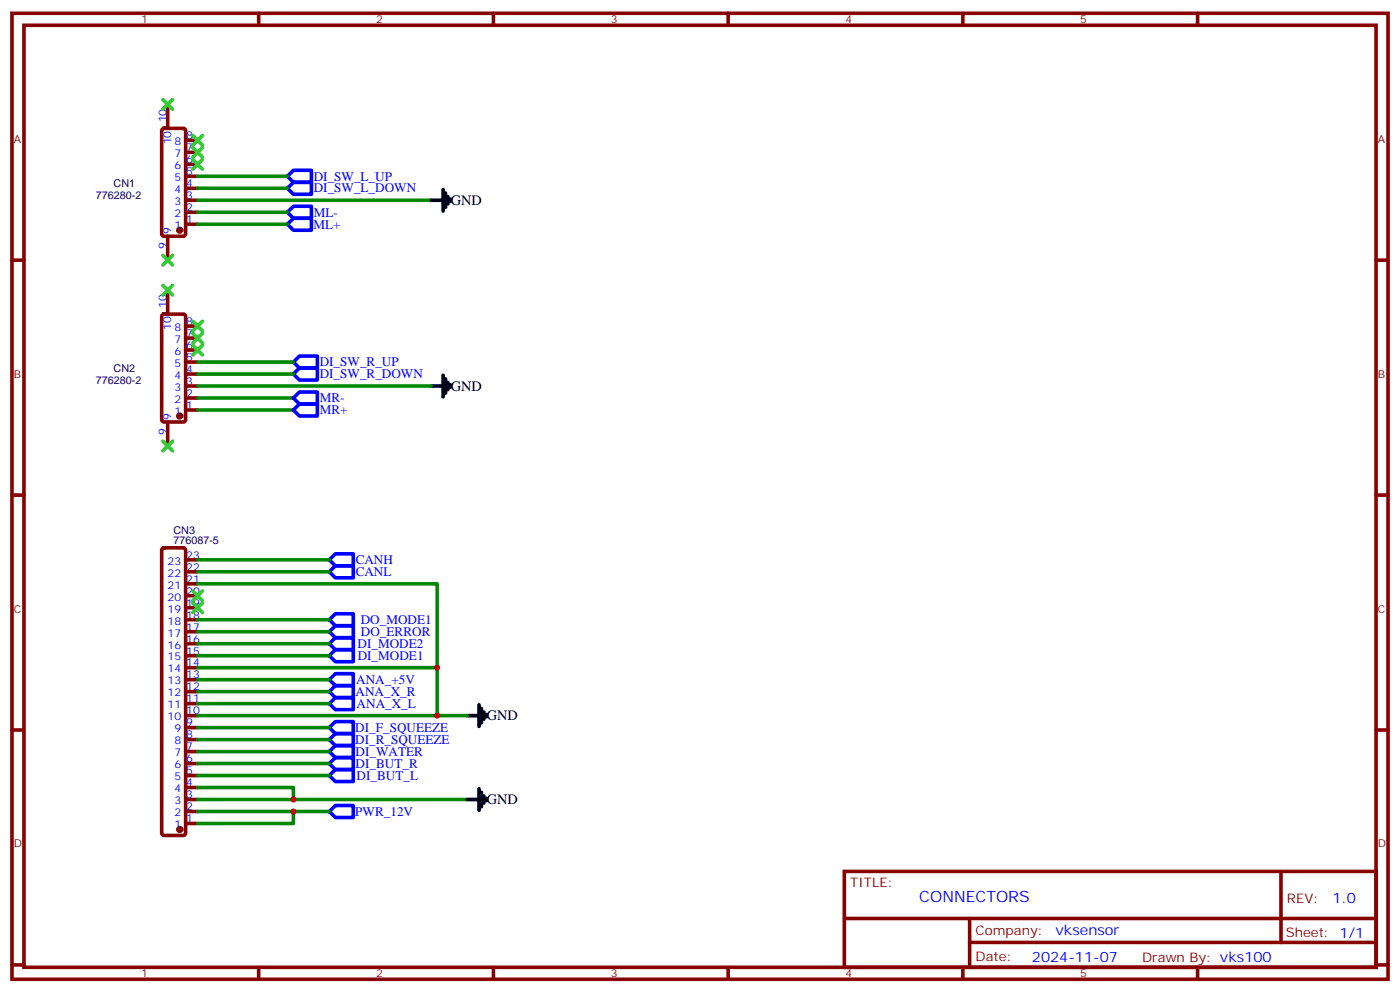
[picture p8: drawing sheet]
<svg xmlns="http://www.w3.org/2000/svg" width="412mm" height="292mm" viewBox="0 0 412 292" stroke-linecap="round" stroke-linejoin="round" font-family="sans-serif">
<g fill="none" stroke="#870000" stroke-width="1.1">
<path d="M3.5 3.9h405.4v284.4h-405.4zM7.1 7.4h398.2v277.3h-398.2zM76.2 3.9v3.5M145.3 3.9v3.5M214.5 3.9v3.5M283.6 3.9v3.5M352.8 3.9v3.5M47.9 38l.4-.2h5.7l.5 .2 .2 .5v30.3l-.3 .5-.4 .2h-5.7l-.5-.2-.2-.5v-30.3zM49.4 30.7v7.1M54.7 58.9h3.5M54.7 55.4h3.5M54.7 51.9h3.5"/>
<path d="M54.7 48.4h3.5M54.7 44.8h3.5M54.7 41.3h3.5M3.5 76.6h3.6M49.4 69.5v7.1M54.7 66h3.5M54.7 62.5h3.5M405.3 76.6h3.6M47.9 92.7l.4-.2h5.7l.5 .2 .2 .5v30.3l-.3 .5-.4 .2h-5.7l-.5-.2-.2-.5v-30.3zM49.4 85.4v7.1M54.7 99.5h3.5M54.7 96h3.5"/>
<path d="M54.7 117.2h3.5M54.7 113.6h3.5M54.7 110.1h3.5M54.7 106.6h3.5M54.7 103h3.5M49.4 124.2v7.1M54.7 120.7h3.5M3.5 145.7h3.6M405.3 145.7h3.6M47.9 161.5l.4-.2h5.7l.5 .2 .2 .5v83.2l-.3 .5-.4 .2h-5.7l-.5-.2-.2-.5v-83.2zM54.7 178.9h3.5M54.7 175.4h3.5"/>
<path d="M54.7 171.8h3.5M54.7 168.3h3.5M54.7 164.8h3.5M54.7 196.5h3.5M54.7 193h3.5M54.7 189.5h3.5M54.7 185.9h3.5M54.7 182.4h3.5M3.5 214.9h3.6M54.7 217.7h3.5M54.7 214.2h3.5M54.7 210.6h3.5"/>
<path d="M54.7 207.1h3.5M54.7 203.6h3.5M54.7 200.1h3.5M405.3 214.9h3.6M54.7 238.9h3.5M54.7 235.3h3.5M54.7 231.8h3.5M54.7 228.3h3.5M54.7 224.8h3.5M54.7 221.2h3.5M54.7 242.4h3.5M248.7 256.5h156.6v28.2h-156.6z"/>
<path d="M377.3 256.5v20.9M248.7 270.4h156.5M285.6 277.4h119.6M285.6 270.4v14.1M3.5 284h3.6M76.2 284.7v3.6M145.3 284.7v3.6M214.5 284.7v3.6M283.6 284.7v3.6M352.8 284.7v3.6M405.3 284h3.6"/>
</g>
<g fill="#870000" stroke="#870000" stroke-width="1.1">
<circle cx="52.9" cy="67.8" r=".53"/>
<circle cx="52.9" cy="122.4" r=".53"/>
<circle cx="52.9" cy="244.2" r=".53"/>
</g>
<g fill="none" stroke="#00f" stroke-width="1.1">
<path d="M84.7 55.4l1.7-1.7h5.3v3.5h-5.3zM86.4 50.1h5.3v3.6h-5.3l-1.7-1.8zM84.7 66l1.7-1.8h5.3v3.6h-5.3zM84.7 62.5l1.7-1.8h5.3v3.5h-5.3zM86.4 110.1l1.8-1.8h5.3v3.6h-5.3zM86.4 106.6l1.8-1.8h5.3v3.5h-5.3zM86.4 117.2l1.8-1.8h5.3v3.5h-5.3zM86.4 120.7l1.8-1.8h5.3v3.5h-5.3zM97 168.3l1.8-1.8h5.3v3.6h-5.3zM97 164.8l1.8-1.8h5.3v3.5h-5.3zM97 193l1.8-1.8h5.3v3.6h-5.3zM97 189.5l1.8-1.8h5.3v3.5h-5.3z"/>
<path d="M97 185.9l1.8-1.7h5.3v3.5h-5.3zM98.8 180.7h5.3v3.5h-5.3l-1.8-1.8zM97 217.7l1.8-1.8h5.3v3.6h-5.3zM97 207.1l1.8-1.7h5.3v3.5h-5.3zM97 203.6l1.8-1.8h5.3v3.6h-5.3zM97 200.1l1.8-1.8h5.3v3.5h-5.3zM98.8 212.4h5.3v3.5h-5.3l-1.8-1.7zM97 238.9l1.8-1.8h5.3v3.5h-5.3zM97 221.2l1.8-1.7h5.3v3.5h-5.3zM97 224.8l1.8-1.8h5.3v3.5h-5.3zM97 228.3l1.8-1.8h5.3v3.5h-5.3z"/>
</g>
<g fill="none" stroke="#008700" stroke-width="1.1">
<path d="M58.2 58.9h68.8M58.2 55.4h26.5M58.2 51.9h26.5M58.2 66h26.5M58.2 62.5h26.5M58.2 113.6h68.8M58.2 117.2h28.2M58.2 110.1h28.2M58.2 106.6h28.2M58.2 120.7h28.2M58.2 171.8h70.6v24.7M58.2 168.3h38.8"/>
<path d="M58.2 164.8h38.8M58.2 196.5h70.6v14.1M58.2 193h38.8M58.2 189.5h38.8M58.2 185.9h38.8M58.2 182.4h38.8M58.2 217.7h38.8M58.2 214.2h38.8M58.2 210.6h79.4M58.2 207.1h38.8M58.2 203.6h38.8M58.2 200.1h38.8"/>
<path d="M58.2 238.9h28.2v3.5h-28.2M58.2 231.8h28.2v3.5M58.2 235.3h79.4M58.2 228.3h38.8M58.2 224.8h38.8M58.2 221.2h38.8M86.4 238.9h10.6"/>
</g>
<g fill="none" stroke="#000" stroke-width="1.1">
<path d="M127 58.9h3.5M130.5 55.8v6.3M131.2 56.8v4.3M131.9 57.9v2.1M132.6 58.6v.7M127 113.6h3.5M130.5 110.5v6.3M131.2 111.5v4.2M131.9 112.6v2.1M132.6 113.3v.7M137.6 210.6h3.5M141.1 207.5v6.3"/>
<path d="M141.8 208.5v4.3M142.5 209.6v2.1M143.2 210.3v.7M137.6 235.3h3.5M141.1 232.2v6.3M141.8 233.2v4.3M142.5 234.3v2.1M143.2 235v.7"/>
</g>
<g fill="none" stroke="#3c3" stroke-width="1.1">
<path d="M48 29.3l2.8 2.8M50.8 29.3l-2.8 2.8M56.8 39.9l2.8 2.8M59.6 39.9l-2.8 2.8M56.8 47l2.8 2.8M56.8 43.4l2.8 2.8M59.6 47l-2.8 2.8M59.6 43.4l-2.8 2.8M48 75.2l2.8 2.8M50.8 75.2l-2.8 2.8M48 84l2.8 2.8M50.8 84l-2.8 2.8"/>
<path d="M56.8 98.1l2.8 2.8M56.8 94.6l2.8 2.8M59.6 98.1l-2.8 2.8M59.6 94.6l-2.8 2.8M56.8 101.6l2.8 2.9M59.6 101.6l-2.8 2.9M48 129.9l2.8 2.8M50.8 129.9l-2.8 2.8M56.8 177.5l2.8 2.8M56.8 174l2.8 2.8M59.6 177.5l-2.8 2.8M59.6 174l-2.8 2.8"/>
</g>
<g fill="#c00">
<circle cx="86.4" cy="238.9" r=".88"/>
<circle cx="86.4" cy="235.3" r=".88"/>
<circle cx="128.8" cy="210.6" r=".88"/>
<circle cx="128.8" cy="196.5" r=".88"/>
</g>
<text font-size="4.6" fill="#00f" x="270.8" y="265.5">CONNECTORS</text>
<g font-size="4.2">
<text x="132.8" y="60.4">GND</text>
<text x="132.8" y="115">GND</text>
<text x="143.4" y="212.1">GND</text>
<text x="143.4" y="236.7">GND</text>
</g>
<g font-size="4.2" fill="#00f">
<text x="392.5" y="265.8">1.0</text>
<text x="310.9" y="275.3">vksensor</text>
<text x="304" y="283.1">2024-11-07</text>
</g>
<g font-size="3.9" fill="#00f">
<text x="92.4" y="53.1">DI_SW_L_UP</text>
<text x="92.4" y="56.7">DI_SW_L_DOWN</text>
<text x="92.4" y="63.7">ML-</text>
<text x="92.3" y="67.4">ML+</text>
<text x="94.2" y="107.8">DI_SW_R_UP</text>
<text x="94.2" y="111.3">DI_SW_R_DOWN</text>
<text x="94.2" y="118.4">MR-</text>
<text x="94.2" y="122">MR+</text>
<text x="104.8" y="166">CANH</text>
<text x="104.8" y="169.6">CANL</text>
<text x="106.3" y="183.7">DO_MODE1</text>
<text x="105.3" y="190.7">DI_MODE2</text>
<text x="106.3" y="187.3">DO_ERROR</text>
<text x="105.4" y="194.3">DI_MODE1</text>
<text x="105" y="201.3">ANA_+5V</text>
<text x="104.7" y="204.9">ANA_X_R</text>
<text x="105.1" y="208.4">ANA_X_L</text>
<text x="104.7" y="215.5">DI_F_SQUEEZE</text>
<text x="104.7" y="219">DI_R_SQUEEZE</text>
<text x="104.8" y="222.5">DI_WATER</text>
<text x="104.8" y="226">DI_BUT_R</text>
<text x="105.1" y="229.6">DI_BUT_L</text>
<text x="104.7" y="240.2">PWR_12V</text>
</g>
<g font-size="3.9" fill="#800">
<text x="250.5" y="261.1">TITLE:</text>
<text x="379.1" y="265.8">REV:</text>
<text x="287.4" y="275.3">Company:</text>
<text x="378.7" y="275.9">Sheet: 1/1</text>
<text x="287.4" y="283">Date:</text>
<text x="336.4" y="283.1">Drawn By: vks100</text>
</g>
<g font-size="3.2" fill="#800">
<text x="41.6" y="6.9">1</text>
<text x="110.8" y="6.9">2</text>
<text x="179.9" y="6.9">3</text>
<text x="249.1" y="6.9">4</text>
<text x="318.2" y="6.9">5</text>
<text x="4.1" y="42">A</text>
<text x="405.9" y="42">A</text>
<text x="4.1" y="111.2">B</text>
<text x="405.9" y="111.2">B</text>
<text x="4.1" y="180.3">C</text>
<text x="405.9" y="180.3">C</text>
<text x="4.1" y="249.4">D</text>
<text x="405.9" y="249.4">D</text>
<text x="41.6" y="287.7">1</text>
<text x="110.8" y="287.7">2</text>
<text x="179.9" y="287.7">3</text>
<text x="249.1" y="287.7">4</text>
<text x="318.2" y="287.7">5</text>
</g>
<g font-size="3.2" fill="#00f">
<text x="49" y="36" transform="rotate(-90 49 36)">10</text>
<text x="54.9" y="41">8</text>
<text x="50.4" y="42.5" transform="rotate(-90 50.4 42.5)">10</text>
<text x="51.4" y="46.2">7</text>
<text x="51.4" y="42.7">8</text>
<text x="54.9" y="44.5">7</text>
<text x="51.4" y="53.3">5</text>
<text x="51.4" y="49.8">6</text>
<text x="54.9" y="51.5">5</text>
<text x="54.9" y="48">6</text>
<text x="51.4" y="56.8">4</text>
<text x="54.9" y="58.6">3</text>
<text x="54.9" y="55.1">4</text>
<text x="51.4" y="63.9">2</text>
<text x="51.4" y="60.4">3</text>
<text x="54.9" y="65.7">1</text>
<text x="54.9" y="62.1">2</text>
<text x="50.4" y="68.8" transform="rotate(-90 50.4 68.8)">9</text>
<text x="51.4" y="67.4">1</text>
<text x="49" y="73.3" transform="rotate(-90 49 73.3)">9</text>
<text x="49" y="90.7" transform="rotate(-90 49 90.7)">10</text>
<text x="54.9" y="95.6">8</text>
<text x="50.4" y="97.2" transform="rotate(-90 50.4 97.2)">10</text>
<text x="51.4" y="100.9">7</text>
<text x="51.4" y="97.4">8</text>
<text x="54.9" y="99.2">7</text>
<text x="51.4" y="108">5</text>
<text x="51.4" y="104.5">6</text>
<text x="54.9" y="106.2">5</text>
<text x="54.9" y="102.7">6</text>
<text x="51.4" y="111.5">4</text>
<text x="54.9" y="113.3">3</text>
<text x="54.9" y="109.7">4</text>
<text x="51.4" y="118.6">2</text>
<text x="51.4" y="115">3</text>
<text x="54.9" y="116.8">2</text>
<text x="50.4" y="123.5" transform="rotate(-90 50.4 123.5)">9</text>
<text x="51.4" y="122.1">1</text>
<text x="54.9" y="120.3">1</text>
<text x="49" y="128" transform="rotate(-90 49 128)">9</text>
<text x="49.3" y="166.2">23</text>
<text x="54.9" y="168">22</text>
<text x="54.9" y="164.4">23</text>
<text x="49.3" y="173.2">21</text>
<text x="49.3" y="169.7">22</text>
<text x="54.9" y="171.5">21</text>
<text x="49.3" y="176.8">20</text>
<text x="54.9" y="178.5">19</text>
<text x="54.9" y="175">20</text>
<text x="49.3" y="183.8">18</text>
<text x="49.3" y="180.3">19</text>
<text x="54.9" y="185.6">17</text>
<text x="54.9" y="182.1">18</text>
<text x="49.3" y="190.9">16</text>
<text x="49.3" y="187.4">17</text>
<text x="54.9" y="189.1">16</text>
<text x="49.3" y="197.9">14</text>
<text x="49.3" y="194.4">15</text>
<text x="54.9" y="196.2">14</text>
<text x="54.9" y="192.7">15</text>
<text x="49.3" y="201.5">13</text>
<text x="54.9" y="203.2">12</text>
<text x="54.9" y="199.7">13</text>
<text x="49.3" y="208.5">11</text>
<text x="49.3" y="205">12</text>
<text x="54.9" y="206.8">11</text>
<text x="49.3" y="212.1">10</text>
<text x="51.4" y="215.6">9</text>
<text x="54.9" y="213.8">9</text>
<text x="54.9" y="210.3">10</text>
<text x="51.4" y="219.1">8</text>
<text x="54.9" y="220.9">7</text>
<text x="54.9" y="217.3">8</text>
<text x="51.4" y="226.2">6</text>
<text x="51.4" y="222.6">7</text>
<text x="54.9" y="227.9">5</text>
<text x="54.9" y="224.4">6</text>
<text x="51.4" y="233.2">4</text>
<text x="51.4" y="229.7">5</text>
<text x="54.9" y="231.5">4</text>
<text x="51.4" y="236.7">3</text>
<text x="54.9" y="238.5">2</text>
<text x="54.9" y="235">3</text>
<text x="51.4" y="243.8">1</text>
<text x="51.4" y="240.3">2</text>
<text x="54.9" y="242">1</text>
</g>
<g font-size="3.2" fill="#000080">
<text x="28.3" y="58.5">776280-2</text>
<text x="33.5" y="55">CN1</text>
<text x="28.3" y="113.1">776280-2</text>
<text x="33.5" y="109.6">CN2</text>
<text x="51.1" y="160.2">776087-5</text>
<text x="51.1" y="157.2">CN3</text>
</g>
</svg>
